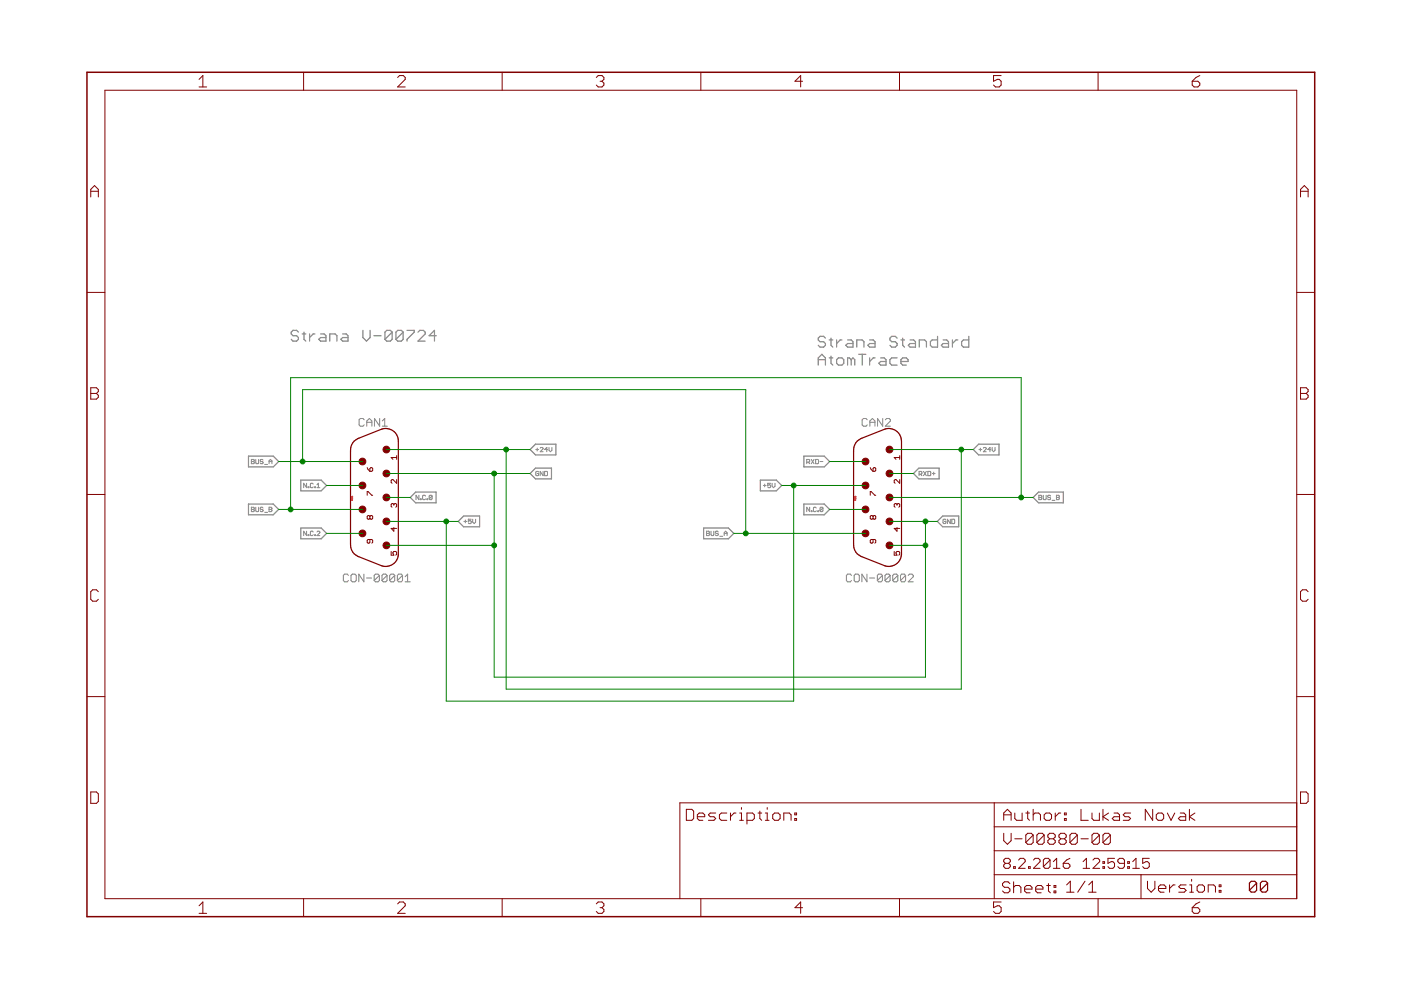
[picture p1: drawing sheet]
<?xml version="1.0" encoding="utf-8"?>
<!DOCTYPE eagle SYSTEM "eagle.dtd">
<!--
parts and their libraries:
Copyright (C) PaJa 2011-2014
-->
<eagle version="7.2.0">
<drawing>
<settings>
<setting alwaysvectorfont="yes"/>
<setting verticaltext="up"/>
</settings>
<grid distance="0.1" unitdist="inch" unit="inch" style="lines" multiple="1" display="no" altdistance="0.01" altunitdist="inch" altunit="inch"/>
<schematic xreflabel="%F%N/%S.%C%R" xrefpart="/%S.%C%R">
<libraries>
<library name="frames">
<symbols>
<symbol name="A4L-LOC">
<wire x1="256.54" y1="3.81" x2="256.54" y2="8.89" width="0.1016" layer="94"/>
<wire x1="256.54" y1="8.89" x2="256.54" y2="13.97" width="0.1016" layer="94"/>
<wire x1="256.54" y1="13.97" x2="256.54" y2="19.05" width="0.1016" layer="94"/>
<wire x1="256.54" y1="19.05" x2="256.54" y2="24.13" width="0.1016" layer="94"/>
<wire x1="125.73" y1="3.81" x2="125.73" y2="24.13" width="0.1016" layer="94"/>
<wire x1="125.73" y1="24.13" x2="192.405" y2="24.13" width="0.1016" layer="94"/>
<wire x1="192.405" y1="24.13" x2="256.54" y2="24.13" width="0.1016" layer="94"/>
<wire x1="223.52" y1="3.81" x2="223.52" y2="8.89" width="0.1016" layer="94"/>
<wire x1="223.52" y1="8.89" x2="256.54" y2="8.89" width="0.1016" layer="94"/>
<wire x1="223.52" y1="8.89" x2="192.405" y2="8.89" width="0.1016" layer="94"/>
<wire x1="192.405" y1="8.89" x2="192.405" y2="3.81" width="0.1016" layer="94"/>
<wire x1="192.405" y1="8.89" x2="192.405" y2="13.97" width="0.1016" layer="94"/>
<wire x1="192.405" y1="13.97" x2="256.54" y2="13.97" width="0.1016" layer="94"/>
<wire x1="192.405" y1="13.97" x2="192.405" y2="19.05" width="0.1016" layer="94"/>
<wire x1="192.405" y1="19.05" x2="256.54" y2="19.05" width="0.1016" layer="94"/>
<wire x1="192.405" y1="19.05" x2="192.405" y2="24.13" width="0.1016" layer="94"/>
<text x="194.31" y="15.24" size="2.54" layer="94" font="fixed">&gt;DRAWING_NAME</text>
<text x="194.31" y="10.16" size="2.286" layer="94" font="fixed">&gt;LAST_DATE_TIME</text>
<text x="207.645" y="5.08" size="2.54" layer="94" font="fixed">&gt;SHEET</text>
<text x="194.056" y="4.953" size="2.54" layer="94" font="fixed">Sheet:</text>
<frame x1="0" y1="0" x2="260.35" y2="179.07" columns="6" rows="4" layer="94"/>
<text x="194.31" y="20.32" size="2.54" layer="94" font="fixed">Author: Lukas Novak</text>
<text x="224.79" y="5.08" size="2.54" layer="94" font="fixed">Version:</text>
<text x="127" y="20.32" size="2.54" layer="94" font="fixed">Description:</text>
</symbol>
</symbols>
<devicesets>
<deviceset name="A4L-LOC" prefix="FRAME" uservalue="yes">
<gates>
<gate name="G$1" symbol="A4L-LOC" x="0" y="0"/>
</gates>
<devices>
<device name="">
<technologies>
<technology name=""/>
</technologies>
</device>
</devices>
</deviceset>
</devicesets>
</library>
<library name="#PaJa_konektory">
<symbols>
<symbol name="CAN-9V">
<wire x1="9.779" y1="-5.08" x2="-9.779" y2="-5.08" width="0.254" layer="94"/>
<wire x1="-11.938" y1="5.08" x2="12.065" y2="5.08" width="0.254" layer="94"/>
<wire x1="-14.478" y1="1.524" x2="-12.573" y2="-3.302" width="0.254" layer="94"/>
<wire x1="-10.6426" y1="-5.0038" x2="-11.0998" y2="-4.8514" width="0.254" layer="94"/>
<wire x1="-11.0998" y1="-4.8514" x2="-11.5824" y2="-4.5974" width="0.254" layer="94"/>
<wire x1="-11.5824" y1="-4.5974" x2="-11.9634" y2="-4.2926" width="0.254" layer="94"/>
<wire x1="-11.9634" y1="-4.2926" x2="-12.2428" y2="-3.9116" width="0.254" layer="94"/>
<wire x1="-12.2428" y1="-3.9116" x2="-12.446" y2="-3.5814" width="0.254" layer="94"/>
<wire x1="-12.446" y1="-3.5814" x2="-12.573" y2="-3.302" width="0.254" layer="94"/>
<wire x1="-9.779" y1="-5.08" x2="-10.2616" y2="-5.0546" width="0.254" layer="94"/>
<wire x1="-10.2616" y1="-5.0546" x2="-10.6426" y2="-5.0038" width="0.254" layer="94"/>
<wire x1="-14.478" y1="1.524" x2="-14.5542" y2="1.7526" width="0.254" layer="94"/>
<wire x1="-14.5542" y1="1.7526" x2="-14.605" y2="2.032" width="0.254" layer="94"/>
<wire x1="-14.605" y1="2.032" x2="-14.6304" y2="2.286" width="0.254" layer="94"/>
<wire x1="-14.6304" y1="2.286" x2="-14.6304" y2="2.5146" width="0.254" layer="94"/>
<wire x1="-14.6304" y1="2.5146" x2="-14.5796" y2="2.8194" width="0.254" layer="94"/>
<wire x1="-14.5796" y1="2.8194" x2="-14.5288" y2="3.0988" width="0.254" layer="94"/>
<wire x1="-14.5288" y1="3.0988" x2="-14.4018" y2="3.4798" width="0.254" layer="94"/>
<wire x1="-14.4018" y1="3.4798" x2="-14.1986" y2="3.8354" width="0.254" layer="94"/>
<wire x1="-14.1986" y1="3.8354" x2="-13.97" y2="4.1656" width="0.254" layer="94"/>
<wire x1="-13.97" y1="4.1656" x2="-13.6398" y2="4.4958" width="0.254" layer="94"/>
<wire x1="-13.6398" y1="4.4958" x2="-13.2334" y2="4.7498" width="0.254" layer="94"/>
<wire x1="-13.2334" y1="4.7498" x2="-12.9032" y2="4.9022" width="0.254" layer="94"/>
<wire x1="-12.9032" y1="4.9022" x2="-12.573" y2="5.0038" width="0.254" layer="94"/>
<wire x1="-12.573" y1="5.0038" x2="-12.2682" y2="5.0546" width="0.254" layer="94"/>
<wire x1="-12.2682" y1="5.0546" x2="-11.938" y2="5.08" width="0.254" layer="94"/>
<wire x1="14.478" y1="1.524" x2="12.573" y2="-3.302" width="0.254" layer="94"/>
<wire x1="10.6426" y1="-5.0038" x2="11.0998" y2="-4.8514" width="0.254" layer="94"/>
<wire x1="11.0998" y1="-4.8514" x2="11.5824" y2="-4.5974" width="0.254" layer="94"/>
<wire x1="11.5824" y1="-4.5974" x2="11.9634" y2="-4.2926" width="0.254" layer="94"/>
<wire x1="11.9634" y1="-4.2926" x2="12.2428" y2="-3.9116" width="0.254" layer="94"/>
<wire x1="12.2428" y1="-3.9116" x2="12.446" y2="-3.5814" width="0.254" layer="94"/>
<wire x1="12.446" y1="-3.5814" x2="12.573" y2="-3.302" width="0.254" layer="94"/>
<wire x1="10.2616" y1="-5.0546" x2="10.6426" y2="-5.0038" width="0.254" layer="94"/>
<wire x1="14.478" y1="1.524" x2="14.5542" y2="1.7526" width="0.254" layer="94"/>
<wire x1="14.5542" y1="1.7526" x2="14.605" y2="2.032" width="0.254" layer="94"/>
<wire x1="14.605" y1="2.032" x2="14.6304" y2="2.286" width="0.254" layer="94"/>
<wire x1="14.6304" y1="2.286" x2="14.6304" y2="2.5146" width="0.254" layer="94"/>
<wire x1="14.6304" y1="2.5146" x2="14.5796" y2="2.8194" width="0.254" layer="94"/>
<wire x1="14.5796" y1="2.8194" x2="14.5288" y2="3.0988" width="0.254" layer="94"/>
<wire x1="14.5288" y1="3.0988" x2="14.4018" y2="3.4798" width="0.254" layer="94"/>
<wire x1="14.4018" y1="3.4798" x2="14.1986" y2="3.8354" width="0.254" layer="94"/>
<wire x1="14.1986" y1="3.8354" x2="13.97" y2="4.1656" width="0.254" layer="94"/>
<wire x1="13.97" y1="4.1656" x2="13.6398" y2="4.4958" width="0.254" layer="94"/>
<wire x1="13.6398" y1="4.4958" x2="13.2334" y2="4.7498" width="0.254" layer="94"/>
<wire x1="13.2334" y1="4.7498" x2="12.9032" y2="4.9022" width="0.254" layer="94"/>
<wire x1="12.9032" y1="4.9022" x2="12.573" y2="5.0038" width="0.254" layer="94"/>
<wire x1="12.573" y1="5.0038" x2="12.2682" y2="5.0546" width="0.254" layer="94"/>
<wire x1="12.2682" y1="5.0546" x2="12.065" y2="5.08" width="0.254" layer="94"/>
<wire x1="9.779" y1="-5.08" x2="10.2616" y2="-5.0546" width="0.254" layer="94"/>
<circle x="7.62" y="-2.54" radius="0.3175" width="0.8128" layer="94"/>
<circle x="2.54" y="-2.54" radius="0.3175" width="0.8128" layer="94"/>
<circle x="-2.54" y="-2.54" radius="0.3175" width="0.8128" layer="94"/>
<circle x="-7.62" y="-2.54" radius="0.3175" width="0.8128" layer="94"/>
<circle x="-10.16" y="2.5401" radius="0.3175" width="0.8128" layer="94"/>
<circle x="-5.08" y="2.5401" radius="0.3175" width="0.8128" layer="94"/>
<circle x="0" y="2.5401" radius="0.3175" width="0.8128" layer="94"/>
<circle x="5.08" y="2.5401" radius="0.3175" width="0.8128" layer="94"/>
<circle x="10.16" y="2.5401" radius="0.3175" width="0.8128" layer="94"/>
<text x="0.635" y="-4.6038" size="0.254" layer="100" rot="R180">PaJa</text>
<text x="-6.6675" y="-1.5875" size="1.27" layer="94">6</text>
<text x="-1.5875" y="-1.5875" size="1.27" layer="94">7</text>
<text x="3.4925" y="-1.5875" size="1.27" layer="94">8</text>
<text x="8.5725" y="-1.5875" size="1.27" layer="94">9</text>
<text x="-8.4138" y="-6.0325" size="1.778" layer="95" rot="MR180">&gt;Name</text>
<text x="0.9525" y="-6.0325" size="1.778" layer="96" rot="MR180">&gt;Value</text>
<text x="11.1125" y="3.4925" size="1.27" layer="94">5</text>
<text x="6.0325" y="3.4925" size="1.27" layer="94">4</text>
<text x="0.9525" y="3.4925" size="1.27" layer="94">3</text>
<text x="-4.1275" y="3.4925" size="1.27" layer="94">2</text>
<text x="-9.2075" y="3.4925" size="1.27" layer="94">1</text>
<pin name="1" x="-10.16" y="2.54" visible="off" length="point" direction="pas" swaplevel="2" rot="R270"/>
<pin name="2" x="-5.08" y="2.54" visible="off" length="point" direction="pas" swaplevel="2" rot="R270"/>
<pin name="3" x="0" y="2.54" visible="off" length="point" direction="pas" swaplevel="2" rot="R270"/>
<pin name="4" x="5.08" y="2.54" visible="off" length="point" direction="pas" swaplevel="2" rot="R270"/>
<pin name="5" x="10.16" y="2.54" visible="off" length="point" direction="pas" swaplevel="2" rot="R270"/>
<pin name="6" x="-7.62" y="-2.54" visible="off" length="point" direction="pas" swaplevel="2" rot="R90"/>
<pin name="7" x="-2.54" y="-2.54" visible="off" length="point" direction="pas" swaplevel="2" rot="R90"/>
<pin name="8" x="2.54" y="-2.54" visible="off" length="point" direction="pas" swaplevel="2" rot="R90"/>
<pin name="9" x="7.62" y="-2.54" visible="off" length="point" direction="pas" swaplevel="2" rot="R90"/>
</symbol>
</symbols>
<devicesets>
<deviceset name="CAN_9V" prefix="CAN">
<gates>
<gate name="CAN" symbol="CAN-9V" x="0" y="0"/>
</gates>
<devices>
<device name="_/0" package="CAN9V">
<connects>
<connect gate="CAN" pin="1" pad="1"/>
<connect gate="CAN" pin="2" pad="2"/>
<connect gate="CAN" pin="3" pad="3"/>
<connect gate="CAN" pin="4" pad="4"/>
<connect gate="CAN" pin="5" pad="5"/>
<connect gate="CAN" pin="6" pad="6"/>
<connect gate="CAN" pin="7" pad="7"/>
<connect gate="CAN" pin="8" pad="8"/>
<connect gate="CAN" pin="9" pad="9"/>
</connects>
<technologies>
<technology name=""/>
</technologies>
</device>
<device name="_/90" package="CAN9V/90">
<connects>
<connect gate="CAN" pin="1" pad="1"/>
<connect gate="CAN" pin="2" pad="2"/>
<connect gate="CAN" pin="3" pad="3"/>
<connect gate="CAN" pin="4" pad="4"/>
<connect gate="CAN" pin="5" pad="5"/>
<connect gate="CAN" pin="6" pad="6"/>
<connect gate="CAN" pin="7" pad="7"/>
<connect gate="CAN" pin="8" pad="8"/>
<connect gate="CAN" pin="9" pad="9"/>
</connects>
<technologies>
<technology name=""/>
</technologies>
</device>
</devices>
</deviceset>
</devicesets>
</library>
</libraries>
<attributes>
</attributes>
<variantdefs>
</variantdefs>
<classes>
<class number="0" name="default" width="0" drill="0">
</class>
</classes>
<parts>
<part name="FRAME1" library="frames" deviceset="A4L-LOC" device=""/>
<part name="CAN1" library="#PaJa_konektory" deviceset="CAN_9V" device="_/0" value="CON-00001"/>
<part name="CAN2" library="#PaJa_konektory" deviceset="CAN_9V" device="_/0" value="CON-00002"/>
</parts>
<sheets>
<sheet>
<plain>
<text x="246.38" y="5.08" size="2.54" layer="94" font="vector" ratio="10">00</text>
<text x="43.18" y="121.92" size="2.54" layer="97" font="vector" ratio="10">Strana V-00724</text>
<text x="154.94" y="116.84" size="2.54" layer="97" font="vector" ratio="10">Strana Standard
AtomTrace</text>
</plain>
<instances>
<instance part="FRAME1" gate="G$1" x="0" y="0"/>
<instance part="CAN1" gate="CAN" x="60.96" y="88.9" smashed="yes" rot="R270">
<attribute name="NAME" x="57.6262" y="105.7275" size="1.778" layer="95" rot="MR180"/>
<attribute name="VALUE" x="54.2925" y="72.7075" size="1.778" layer="96" rot="MR180"/>
</instance>
<instance part="CAN2" gate="CAN" x="167.64" y="88.9" smashed="yes" rot="R270">
<attribute name="NAME" x="164.3062" y="105.7275" size="1.778" layer="95" rot="MR180"/>
<attribute name="VALUE" x="160.9725" y="72.7075" size="1.778" layer="96" rot="MR180"/>
</instance>
</instances>
<busses>
</busses>
<nets>
<net name="+24V" class="0">
<segment>
<pinref part="CAN1" gate="CAN" pin="1"/>
<wire x1="63.5" y1="99.06" x2="88.9" y2="99.06" width="0.1524" layer="91"/>
<label x="93.98" y="99.06" size="1.016" layer="95" font="vector" ratio="10" xref="yes"/>
<wire x1="88.9" y1="99.06" x2="93.98" y2="99.06" width="0.1524" layer="91"/>
<wire x1="88.9" y1="99.06" x2="88.9" y2="48.26" width="0.1524" layer="91"/>
<pinref part="CAN2" gate="CAN" pin="1"/>
<wire x1="170.18" y1="99.06" x2="185.42" y2="99.06" width="0.1524" layer="91"/>
<label x="187.96" y="99.06" size="1.016" layer="95" ratio="10" xref="yes"/>
<wire x1="185.42" y1="99.06" x2="187.96" y2="99.06" width="0.1524" layer="91"/>
<wire x1="88.9" y1="48.26" x2="185.42" y2="48.26" width="0.1524" layer="91"/>
<wire x1="185.42" y1="48.26" x2="185.42" y2="99.06" width="0.1524" layer="91"/>
<junction x="185.42" y="99.06"/>
<junction x="88.9" y="99.06"/>
</segment>
</net>
<net name="GND" class="0">
<segment>
<pinref part="CAN2" gate="CAN" pin="4"/>
<wire x1="170.18" y1="83.82" x2="177.8" y2="83.82" width="0.1524" layer="91"/>
<label x="180.34" y="83.82" size="1.016" layer="95" ratio="10" xref="yes"/>
<pinref part="CAN2" gate="CAN" pin="5"/>
<wire x1="177.8" y1="83.82" x2="180.34" y2="83.82" width="0.1524" layer="91"/>
<wire x1="170.18" y1="78.74" x2="177.8" y2="78.74" width="0.1524" layer="91"/>
<wire x1="177.8" y1="83.82" x2="177.8" y2="78.74" width="0.1524" layer="91"/>
<wire x1="177.8" y1="78.74" x2="177.8" y2="50.8" width="0.1524" layer="91"/>
<pinref part="CAN1" gate="CAN" pin="2"/>
<wire x1="63.5" y1="93.98" x2="86.36" y2="93.98" width="0.1524" layer="91"/>
<label x="93.98" y="93.98" size="1.016" layer="95" font="vector" ratio="10" xref="yes"/>
<pinref part="CAN1" gate="CAN" pin="5"/>
<wire x1="86.36" y1="93.98" x2="93.98" y2="93.98" width="0.1524" layer="91"/>
<wire x1="63.5" y1="78.74" x2="86.36" y2="78.74" width="0.1524" layer="91"/>
<wire x1="86.36" y1="93.98" x2="86.36" y2="78.74" width="0.1524" layer="91"/>
<junction x="86.36" y="78.74"/>
<junction x="86.36" y="93.98"/>
<wire x1="177.8" y1="50.8" x2="86.36" y2="50.8" width="0.1524" layer="91"/>
<wire x1="86.36" y1="50.8" x2="86.36" y2="78.74" width="0.1524" layer="91"/>
<junction x="177.8" y="83.82"/>
<junction x="177.8" y="78.74"/>
</segment>
</net>
<net name="N.C.0" class="0">
<segment>
<pinref part="CAN1" gate="CAN" pin="3"/>
<wire x1="63.5" y1="88.9" x2="68.58" y2="88.9" width="0.1524" layer="91"/>
<label x="68.58" y="88.9" size="1.016" layer="95" font="vector" ratio="10" xref="yes"/>
</segment>
<segment>
<pinref part="CAN2" gate="CAN" pin="8"/>
<wire x1="165.1" y1="86.36" x2="157.48" y2="86.36" width="0.1524" layer="91"/>
<label x="157.48" y="86.36" size="1.016" layer="95" ratio="10" rot="R180" xref="yes"/>
</segment>
</net>
<net name="+5V" class="0">
<segment>
<pinref part="CAN1" gate="CAN" pin="4"/>
<wire x1="63.5" y1="83.82" x2="76.2" y2="83.82" width="0.1524" layer="91"/>
<label x="78.74" y="83.82" size="1.016" layer="95" font="vector" ratio="10" xref="yes"/>
<wire x1="76.2" y1="83.82" x2="78.74" y2="83.82" width="0.1524" layer="91"/>
<wire x1="76.2" y1="83.82" x2="76.2" y2="45.72" width="0.1524" layer="91"/>
<pinref part="CAN2" gate="CAN" pin="7"/>
<wire x1="165.1" y1="91.44" x2="149.86" y2="91.44" width="0.1524" layer="91"/>
<label x="147.32" y="91.44" size="1.016" layer="95" ratio="10" rot="R180" xref="yes"/>
<wire x1="149.86" y1="91.44" x2="147.32" y2="91.44" width="0.1524" layer="91"/>
<wire x1="76.2" y1="45.72" x2="149.86" y2="45.72" width="0.1524" layer="91"/>
<wire x1="149.86" y1="45.72" x2="149.86" y2="91.44" width="0.1524" layer="91"/>
<junction x="149.86" y="91.44"/>
<junction x="76.2" y="83.82"/>
</segment>
</net>
<net name="BUS_A" class="0">
<segment>
<pinref part="CAN1" gate="CAN" pin="6"/>
<wire x1="58.42" y1="96.52" x2="45.72" y2="96.52" width="0.1524" layer="91"/>
<label x="40.64" y="96.52" size="1.016" layer="95" font="vector" ratio="10" rot="R180" xref="yes"/>
<wire x1="40.64" y1="96.52" x2="45.72" y2="96.52" width="0.1524" layer="91"/>
<wire x1="45.72" y1="96.52" x2="45.72" y2="111.76" width="0.1524" layer="91"/>
<wire x1="45.72" y1="111.76" x2="139.7" y2="111.76" width="0.1524" layer="91"/>
<wire x1="139.7" y1="111.76" x2="139.7" y2="81.28" width="0.1524" layer="91"/>
<pinref part="CAN2" gate="CAN" pin="9"/>
<wire x1="165.1" y1="81.28" x2="139.7" y2="81.28" width="0.1524" layer="91"/>
<label x="137.16" y="81.28" size="1.016" layer="95" ratio="10" rot="R180" xref="yes"/>
<junction x="139.7" y="81.28"/>
<wire x1="139.7" y1="81.28" x2="137.16" y2="81.28" width="0.1524" layer="91"/>
<junction x="45.72" y="96.52"/>
</segment>
</net>
<net name="N.C.1" class="0">
<segment>
<pinref part="CAN1" gate="CAN" pin="7"/>
<wire x1="58.42" y1="91.44" x2="50.8" y2="91.44" width="0.1524" layer="91"/>
<label x="50.8" y="91.44" size="1.016" layer="95" font="vector" ratio="10" rot="R180" xref="yes"/>
</segment>
</net>
<net name="BUS_B" class="0">
<segment>
<pinref part="CAN1" gate="CAN" pin="8"/>
<wire x1="58.42" y1="86.36" x2="43.18" y2="86.36" width="0.1524" layer="91"/>
<label x="40.64" y="86.36" size="1.016" layer="95" font="vector" ratio="10" rot="R180" xref="yes"/>
<wire x1="40.64" y1="86.36" x2="43.18" y2="86.36" width="0.1524" layer="91"/>
<wire x1="43.18" y1="86.36" x2="43.18" y2="114.3" width="0.1524" layer="91"/>
<pinref part="CAN2" gate="CAN" pin="3"/>
<wire x1="170.18" y1="88.9" x2="198.12" y2="88.9" width="0.1524" layer="91"/>
<label x="200.66" y="88.9" size="1.016" layer="95" ratio="10" xref="yes"/>
<wire x1="198.12" y1="88.9" x2="200.66" y2="88.9" width="0.1524" layer="91"/>
<wire x1="43.18" y1="114.3" x2="198.12" y2="114.3" width="0.1524" layer="91"/>
<wire x1="198.12" y1="114.3" x2="198.12" y2="88.9" width="0.1524" layer="91"/>
<junction x="198.12" y="88.9"/>
<junction x="43.18" y="86.36"/>
</segment>
</net>
<net name="N.C.2" class="0">
<segment>
<pinref part="CAN1" gate="CAN" pin="9"/>
<wire x1="58.42" y1="81.28" x2="50.8" y2="81.28" width="0.1524" layer="91"/>
<label x="50.8" y="81.28" size="1.016" layer="95" font="vector" ratio="10" rot="R180" xref="yes"/>
</segment>
</net>
<net name="RXD+" class="0">
<segment>
<pinref part="CAN2" gate="CAN" pin="2"/>
<wire x1="170.18" y1="93.98" x2="175.26" y2="93.98" width="0.1524" layer="91"/>
<label x="175.26" y="93.98" size="1.016" layer="95" ratio="10" xref="yes"/>
</segment>
</net>
<net name="RXD-" class="0">
<segment>
<pinref part="CAN2" gate="CAN" pin="6"/>
<wire x1="165.1" y1="96.52" x2="157.48" y2="96.52" width="0.1524" layer="91"/>
<label x="157.48" y="96.52" size="1.016" layer="95" ratio="10" rot="R180" xref="yes"/>
</segment>
</net>
</nets>
</sheet>
</sheets>
</schematic>
</drawing>
<compatibility>
<note version="6.3" minversion="6.2.2" severity="warning">
Since Version 6.2.2 text objects can contain more than one line,
which will not be processed correctly with this version.
</note>
</compatibility>
</eagle>
